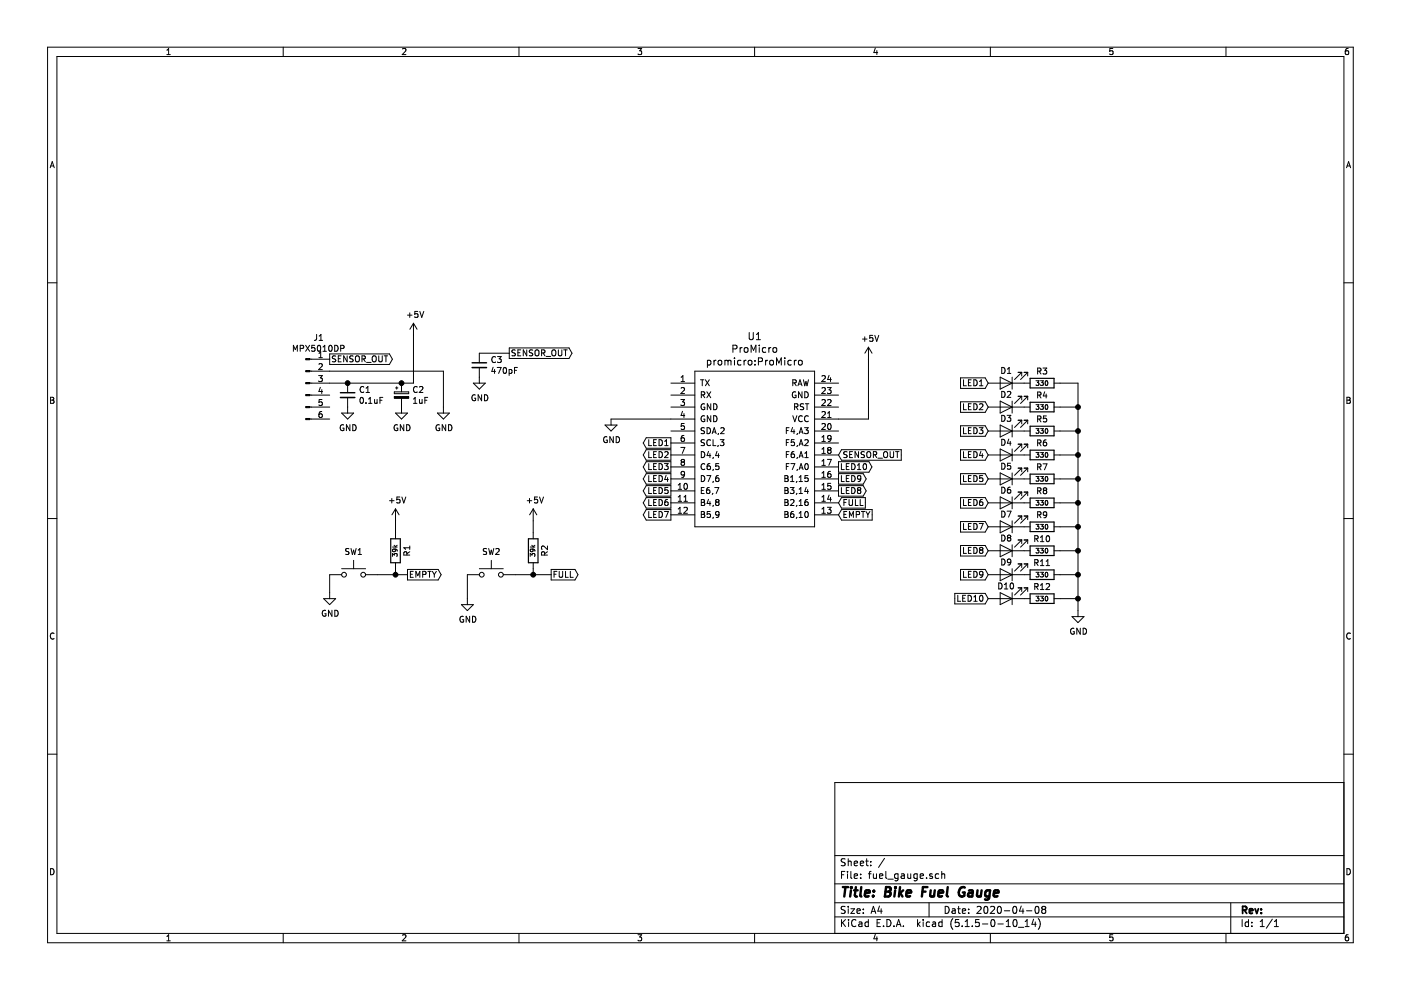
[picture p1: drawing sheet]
EESchema Schematic File Version 4
EELAYER 30 0
EELAYER END
$Descr A4 11693 8268
encoding utf-8
Sheet 1 1
Title "Bike Fuel Gauge"
Date "2020-04-08"
Rev ""
Comp ""
Comment1 ""
Comment2 ""
Comment3 ""
Comment4 ""
$EndDescr
$Comp
L Device:LED D1
U 1 1
P 8400 3200
F 0 "D1" H 8400 3100 50  0000 C CNN
F 1 "LED" H 8393 3036 50  0001 C CNN
F 2 "LED_THT:LED_Rectangular_W5.0mm_H2.0mm" H 8400 3200 50  0001 C CNN
F 3 "~" H 8400 3200 50  0001 C CNN
	1    8400 3200
	-1   0    0    1   
$EndComp
$Comp
L Device:R R3
U 1 1
P 8700 3200
F 0 "R3" V 8600 3200 50  0000 C CNN
F 1 "330" V 8700 3200 39  0000 C CNN
F 2 "Resistor_THT:R_Axial_DIN0207_L6.3mm_D2.5mm_P10.16mm_Horizontal" V 8630 3200 50  0001 C CNN
F 3 "~" H 8700 3200 50  0001 C CNN
	1    8700 3200
	0    1    1    0   
$EndComp
$Comp
L promicro:ProMicro U1
U 1 1
P 6300 3950
F 0 "U1" H 6300 5093 60  0000 C CNN
F 1 "ProMicro" H 6300 4987 60  0000 C CNN
F 2 "promicro:ProMicro" H 6300 4881 60  0000 C CNN
F 3 "" H 6400 2900 60  0000 C CNN
	1    6300 3950
	1    0    0    -1  
$EndComp
$Comp
L Switch:SW_Push SW2
U 1 1
P 4100 4800
F 0 "SW2" H 4100 4993 50  0000 C CNN
F 1 "SW_Push" H 4100 4994 50  0001 C CNN
F 2 "Button_Switch_THT:SW_PUSH_6mm_H5mm" H 4100 5000 50  0001 C CNN
F 3 "~" H 4100 5000 50  0001 C CNN
	1    4100 4800
	1    0    0    -1  
$EndComp
$Comp
L Connector:Conn_01x06_Male J1
U 1 1
P 2550 3200
F 0 "J1" H 2658 3581 50  0000 C CNN
F 1 "MPX5010DP" H 2658 3490 50  0000 C CNN
F 2 "" H 2550 3200 50  0001 C CNN
F 3 "~" H 2550 3200 50  0001 C CNN
	1    2550 3200
	1    0    0    -1  
$EndComp
$Comp
L power:GND #PWR0101
U 1 1
P 3700 3400
F 0 "#PWR0101" H 3700 3150 50  0001 C CNN
F 1 "GND" H 3705 3227 50  0000 C CNN
F 2 "" H 3700 3400 50  0001 C CNN
F 3 "" H 3700 3400 50  0001 C CNN
	1    3700 3400
	1    0    0    -1  
$EndComp
$Comp
L power:+5V #PWR0102
U 1 1
P 3450 2800
F 0 "#PWR0102" H 3450 2650 50  0001 C CNN
F 1 "+5V" H 3465 2973 50  0000 C CNN
F 2 "" H 3450 2800 50  0001 C CNN
F 3 "" H 3450 2800 50  0001 C CNN
	1    3450 2800
	1    0    0    -1  
$EndComp
Text GLabel 2750 3000 2    50   Output ~ 0
SENSOR_OUT
Wire Wire Line
	2750 3200 2900 3200
Wire Wire Line
	3450 3200 3450 2800
Text GLabel 4250 2950 2    50   Output ~ 0
SENSOR_OUT
$Comp
L power:GND #PWR0103
U 1 1
P 4000 3150
F 0 "#PWR0103" H 4000 2900 50  0001 C CNN
F 1 "GND" H 4005 2977 50  0000 C CNN
F 2 "" H 4000 3150 50  0001 C CNN
F 3 "" H 4000 3150 50  0001 C CNN
	1    4000 3150
	1    0    0    -1  
$EndComp
$Comp
L Device:C_Small C3
U 1 1
P 4000 3050
F 0 "C3" H 4092 3096 50  0000 L CNN
F 1 "470pF" H 4092 3005 50  0000 L CNN
F 2 "Capacitor_THT:C_Disc_D3.8mm_W2.6mm_P2.50mm" H 4000 3050 50  0001 C CNN
F 3 "~" H 4000 3050 50  0001 C CNN
	1    4000 3050
	1    0    0    -1  
$EndComp
Wire Wire Line
	4000 2950 4250 2950
$Comp
L Device:CP_Small C2
U 1 1
P 3350 3300
F 0 "C2" H 3438 3346 50  0000 L CNN
F 1 "1uF" H 3438 3255 50  0000 L CNN
F 2 "Capacitor_THT:C_Disc_D4.7mm_W2.5mm_P5.00mm" H 3350 3300 50  0001 C CNN
F 3 "~" H 3350 3300 50  0001 C CNN
	1    3350 3300
	1    0    0    -1  
$EndComp
$Comp
L Device:C_Small C1
U 1 1
P 2900 3300
F 0 "C1" H 2992 3346 50  0000 L CNN
F 1 "0.1uF" H 2992 3255 50  0000 L CNN
F 2 "Capacitor_THT:C_Disc_D3.8mm_W2.6mm_P2.50mm" H 2900 3300 50  0001 C CNN
F 3 "~" H 2900 3300 50  0001 C CNN
	1    2900 3300
	1    0    0    -1  
$EndComp
Connection ~ 2900 3200
$Comp
L power:GND #PWR0104
U 1 1
P 2900 3400
F 0 "#PWR0104" H 2900 3150 50  0001 C CNN
F 1 "GND" H 2905 3227 50  0000 C CNN
F 2 "" H 2900 3400 50  0001 C CNN
F 3 "" H 2900 3400 50  0001 C CNN
	1    2900 3400
	1    0    0    -1  
$EndComp
$Comp
L power:GND #PWR0105
U 1 1
P 3350 3400
F 0 "#PWR0105" H 3350 3150 50  0001 C CNN
F 1 "GND" H 3355 3227 50  0000 C CNN
F 2 "" H 3350 3400 50  0001 C CNN
F 3 "" H 3350 3400 50  0001 C CNN
	1    3350 3400
	1    0    0    -1  
$EndComp
Connection ~ 3350 3200
Wire Wire Line
	3350 3200 3450 3200
Wire Wire Line
	2900 3200 3350 3200
Wire Wire Line
	2750 3100 3700 3100
Wire Wire Line
	3700 3100 3700 3400
$Comp
L Device:LED D2
U 1 1
P 8400 3400
F 0 "D2" H 8400 3300 50  0000 C CNN
F 1 "LED" H 8393 3236 50  0001 C CNN
F 2 "LED_THT:LED_Rectangular_W5.0mm_H2.0mm" H 8400 3400 50  0001 C CNN
F 3 "~" H 8400 3400 50  0001 C CNN
	1    8400 3400
	-1   0    0    1   
$EndComp
$Comp
L Device:R R4
U 1 1
P 8700 3400
F 0 "R4" V 8600 3400 50  0000 C CNN
F 1 "330" V 8700 3400 39  0000 C CNN
F 2 "Resistor_THT:R_Axial_DIN0207_L6.3mm_D2.5mm_P10.16mm_Horizontal" V 8630 3400 50  0001 C CNN
F 3 "~" H 8700 3400 50  0001 C CNN
	1    8700 3400
	0    1    1    0   
$EndComp
$Comp
L Device:LED D3
U 1 1
P 8400 3600
F 0 "D3" H 8400 3500 50  0000 C CNN
F 1 "LED" H 8393 3436 50  0001 C CNN
F 2 "LED_THT:LED_Rectangular_W5.0mm_H2.0mm" H 8400 3600 50  0001 C CNN
F 3 "~" H 8400 3600 50  0001 C CNN
	1    8400 3600
	-1   0    0    1   
$EndComp
$Comp
L Device:R R5
U 1 1
P 8700 3600
F 0 "R5" V 8600 3600 50  0000 C CNN
F 1 "330" V 8700 3600 39  0000 C CNN
F 2 "Resistor_THT:R_Axial_DIN0207_L6.3mm_D2.5mm_P10.16mm_Horizontal" V 8630 3600 50  0001 C CNN
F 3 "~" H 8700 3600 50  0001 C CNN
	1    8700 3600
	0    1    1    0   
$EndComp
$Comp
L Device:LED D4
U 1 1
P 8400 3800
F 0 "D4" H 8400 3700 50  0000 C CNN
F 1 "LED" H 8393 3636 50  0001 C CNN
F 2 "LED_THT:LED_Rectangular_W5.0mm_H2.0mm" H 8400 3800 50  0001 C CNN
F 3 "~" H 8400 3800 50  0001 C CNN
	1    8400 3800
	-1   0    0    1   
$EndComp
$Comp
L Device:R R6
U 1 1
P 8700 3800
F 0 "R6" V 8600 3800 50  0000 C CNN
F 1 "330" V 8700 3800 39  0000 C CNN
F 2 "Resistor_THT:R_Axial_DIN0207_L6.3mm_D2.5mm_P10.16mm_Horizontal" V 8630 3800 50  0001 C CNN
F 3 "~" H 8700 3800 50  0001 C CNN
	1    8700 3800
	0    1    1    0   
$EndComp
$Comp
L Device:LED D5
U 1 1
P 8400 4000
F 0 "D5" H 8400 3900 50  0000 C CNN
F 1 "LED" H 8393 3836 50  0001 C CNN
F 2 "LED_THT:LED_Rectangular_W5.0mm_H2.0mm" H 8400 4000 50  0001 C CNN
F 3 "~" H 8400 4000 50  0001 C CNN
	1    8400 4000
	-1   0    0    1   
$EndComp
$Comp
L Device:R R7
U 1 1
P 8700 4000
F 0 "R7" V 8600 4000 50  0000 C CNN
F 1 "330" V 8700 4000 39  0000 C CNN
F 2 "Resistor_THT:R_Axial_DIN0207_L6.3mm_D2.5mm_P10.16mm_Horizontal" V 8630 4000 50  0001 C CNN
F 3 "~" H 8700 4000 50  0001 C CNN
	1    8700 4000
	0    1    1    0   
$EndComp
$Comp
L Device:LED D6
U 1 1
P 8400 4200
F 0 "D6" H 8400 4100 50  0000 C CNN
F 1 "LED" H 8393 4036 50  0001 C CNN
F 2 "LED_THT:LED_Rectangular_W5.0mm_H2.0mm" H 8400 4200 50  0001 C CNN
F 3 "~" H 8400 4200 50  0001 C CNN
	1    8400 4200
	-1   0    0    1   
$EndComp
$Comp
L Device:R R8
U 1 1
P 8700 4200
F 0 "R8" V 8600 4200 50  0000 C CNN
F 1 "330" V 8700 4200 39  0000 C CNN
F 2 "Resistor_THT:R_Axial_DIN0207_L6.3mm_D2.5mm_P10.16mm_Horizontal" V 8630 4200 50  0001 C CNN
F 3 "~" H 8700 4200 50  0001 C CNN
	1    8700 4200
	0    1    1    0   
$EndComp
$Comp
L Device:LED D7
U 1 1
P 8400 4400
F 0 "D7" H 8400 4300 50  0000 C CNN
F 1 "LED" H 8393 4236 50  0001 C CNN
F 2 "LED_THT:LED_Rectangular_W5.0mm_H2.0mm" H 8400 4400 50  0001 C CNN
F 3 "~" H 8400 4400 50  0001 C CNN
	1    8400 4400
	-1   0    0    1   
$EndComp
$Comp
L Device:R R9
U 1 1
P 8700 4400
F 0 "R9" V 8600 4400 50  0000 C CNN
F 1 "330" V 8700 4400 39  0000 C CNN
F 2 "Resistor_THT:R_Axial_DIN0207_L6.3mm_D2.5mm_P10.16mm_Horizontal" V 8630 4400 50  0001 C CNN
F 3 "~" H 8700 4400 50  0001 C CNN
	1    8700 4400
	0    1    1    0   
$EndComp
$Comp
L Device:LED D8
U 1 1
P 8400 4600
F 0 "D8" H 8400 4500 50  0000 C CNN
F 1 "LED" H 8393 4436 50  0001 C CNN
F 2 "LED_THT:LED_Rectangular_W5.0mm_H2.0mm" H 8400 4600 50  0001 C CNN
F 3 "~" H 8400 4600 50  0001 C CNN
	1    8400 4600
	-1   0    0    1   
$EndComp
$Comp
L Device:R R10
U 1 1
P 8700 4600
F 0 "R10" V 8600 4600 50  0000 C CNN
F 1 "330" V 8700 4600 39  0000 C CNN
F 2 "Resistor_THT:R_Axial_DIN0207_L6.3mm_D2.5mm_P10.16mm_Horizontal" V 8630 4600 50  0001 C CNN
F 3 "~" H 8700 4600 50  0001 C CNN
	1    8700 4600
	0    1    1    0   
$EndComp
$Comp
L Device:LED D9
U 1 1
P 8400 4800
F 0 "D9" H 8400 4700 50  0000 C CNN
F 1 "LED" H 8393 4636 50  0001 C CNN
F 2 "LED_THT:LED_Rectangular_W5.0mm_H2.0mm" H 8400 4800 50  0001 C CNN
F 3 "~" H 8400 4800 50  0001 C CNN
	1    8400 4800
	-1   0    0    1   
$EndComp
$Comp
L Device:R R11
U 1 1
P 8700 4800
F 0 "R11" V 8600 4800 50  0000 C CNN
F 1 "330" V 8700 4800 39  0000 C CNN
F 2 "Resistor_THT:R_Axial_DIN0207_L6.3mm_D2.5mm_P10.16mm_Horizontal" V 8630 4800 50  0001 C CNN
F 3 "~" H 8700 4800 50  0001 C CNN
	1    8700 4800
	0    1    1    0   
$EndComp
$Comp
L Device:LED D10
U 1 1
P 8400 5000
F 0 "D10" H 8400 4900 50  0000 C CNN
F 1 "LED" H 8393 4836 50  0001 C CNN
F 2 "LED_THT:LED_Rectangular_W5.0mm_H2.0mm" H 8400 5000 50  0001 C CNN
F 3 "~" H 8400 5000 50  0001 C CNN
	1    8400 5000
	-1   0    0    1   
$EndComp
$Comp
L Device:R R12
U 1 1
P 8700 5000
F 0 "R12" V 8600 5000 50  0000 C CNN
F 1 "330" V 8700 5000 39  0000 C CNN
F 2 "Resistor_THT:R_Axial_DIN0207_L6.3mm_D2.5mm_P10.16mm_Horizontal" V 8630 5000 50  0001 C CNN
F 3 "~" H 8700 5000 50  0001 C CNN
	1    8700 5000
	0    1    1    0   
$EndComp
$Comp
L power:GND #PWR0106
U 1 1
P 9000 5100
F 0 "#PWR0106" H 9000 4850 50  0001 C CNN
F 1 "GND" H 9005 4927 50  0000 C CNN
F 2 "" H 9000 5100 50  0001 C CNN
F 3 "" H 9000 5100 50  0001 C CNN
	1    9000 5100
	1    0    0    -1  
$EndComp
Wire Wire Line
	8850 3200 9000 3200
Wire Wire Line
	9000 3200 9000 3400
Wire Wire Line
	8850 3400 9000 3400
Connection ~ 9000 3400
Wire Wire Line
	9000 3400 9000 3600
Wire Wire Line
	8850 3600 9000 3600
Connection ~ 9000 3600
Wire Wire Line
	9000 3600 9000 3800
Wire Wire Line
	8850 3800 9000 3800
Connection ~ 9000 3800
Wire Wire Line
	9000 3800 9000 4000
Wire Wire Line
	8850 4000 9000 4000
Connection ~ 9000 4000
Wire Wire Line
	9000 4000 9000 4200
Wire Wire Line
	8850 4200 9000 4200
Connection ~ 9000 4200
Wire Wire Line
	9000 4200 9000 4400
Wire Wire Line
	8850 4400 9000 4400
Connection ~ 9000 4400
Wire Wire Line
	9000 4400 9000 4600
Wire Wire Line
	8850 4600 9000 4600
Connection ~ 9000 4600
Wire Wire Line
	9000 4600 9000 4800
Wire Wire Line
	8850 4800 9000 4800
Connection ~ 9000 4800
Wire Wire Line
	9000 4800 9000 5000
Wire Wire Line
	8850 5000 9000 5000
Connection ~ 9000 5000
Wire Wire Line
	9000 5000 9000 5100
Text GLabel 8250 3200 0    50   Input ~ 0
LED1
Text GLabel 8250 3400 0    50   Input ~ 0
LED2
Text GLabel 8250 3600 0    50   Input ~ 0
LED3
Text GLabel 8250 3800 0    50   Input ~ 0
LED4
Text GLabel 8250 4200 0    50   Input ~ 0
LED6
Text GLabel 8250 4400 0    50   Input ~ 0
LED7
Text GLabel 8250 4600 0    50   Input ~ 0
LED8
Text GLabel 8250 5000 0    50   Input ~ 0
LED10
Text GLabel 8250 4000 0    50   Input ~ 0
LED5
$Comp
L Device:R R2
U 1 1
P 4450 4600
F 0 "R2" V 4350 4600 50  0000 C CNN
F 1 "39k" V 4450 4600 39  0000 C CNN
F 2 "Resistor_THT:R_Axial_DIN0207_L6.3mm_D2.5mm_P10.16mm_Horizontal" V 4380 4600 50  0001 C CNN
F 3 "~" H 4450 4600 50  0001 C CNN
	1    4450 4600
	-1   0    0    1   
$EndComp
$Comp
L Switch:SW_Push SW1
U 1 1
P 2950 4800
F 0 "SW1" H 2950 4993 50  0000 C CNN
F 1 "SW_Push" H 2950 4994 50  0001 C CNN
F 2 "Button_Switch_THT:SW_PUSH_6mm_H5mm" H 2950 5000 50  0001 C CNN
F 3 "~" H 2950 5000 50  0001 C CNN
	1    2950 4800
	1    0    0    -1  
$EndComp
$Comp
L Device:R R1
U 1 1
P 3300 4600
F 0 "R1" V 3200 4600 50  0000 C CNN
F 1 "39k" V 3300 4600 39  0000 C CNN
F 2 "Resistor_THT:R_Axial_DIN0207_L6.3mm_D2.5mm_P10.16mm_Horizontal" V 3230 4600 50  0001 C CNN
F 3 "~" H 3300 4600 50  0001 C CNN
	1    3300 4600
	-1   0    0    1   
$EndComp
$Comp
L power:GND #PWR0107
U 1 1
P 2750 4950
F 0 "#PWR0107" H 2750 4700 50  0001 C CNN
F 1 "GND" H 2755 4777 50  0000 C CNN
F 2 "" H 2750 4950 50  0001 C CNN
F 3 "" H 2750 4950 50  0001 C CNN
	1    2750 4950
	1    0    0    -1  
$EndComp
$Comp
L power:GND #PWR0108
U 1 1
P 3900 5000
F 0 "#PWR0108" H 3900 4750 50  0001 C CNN
F 1 "GND" H 3905 4827 50  0000 C CNN
F 2 "" H 3900 5000 50  0001 C CNN
F 3 "" H 3900 5000 50  0001 C CNN
	1    3900 5000
	1    0    0    -1  
$EndComp
$Comp
L power:+5V #PWR0109
U 1 1
P 4450 4350
F 0 "#PWR0109" H 4450 4200 50  0001 C CNN
F 1 "+5V" H 4465 4523 50  0000 C CNN
F 2 "" H 4450 4350 50  0001 C CNN
F 3 "" H 4450 4350 50  0001 C CNN
	1    4450 4350
	1    0    0    -1  
$EndComp
$Comp
L power:+5V #PWR0110
U 1 1
P 3300 4350
F 0 "#PWR0110" H 3300 4200 50  0001 C CNN
F 1 "+5V" H 3315 4523 50  0000 C CNN
F 2 "" H 3300 4350 50  0001 C CNN
F 3 "" H 3300 4350 50  0001 C CNN
	1    3300 4350
	1    0    0    -1  
$EndComp
Text GLabel 3400 4800 2    50   Output ~ 0
EMPTY
Text GLabel 4600 4800 2    50   Output ~ 0
FULL
Wire Wire Line
	2750 4800 2750 4950
Wire Wire Line
	3150 4800 3300 4800
Wire Wire Line
	3300 4750 3300 4800
Connection ~ 3300 4800
Wire Wire Line
	3300 4800 3400 4800
Wire Wire Line
	3300 4450 3300 4350
Wire Wire Line
	3900 4800 3900 5000
Wire Wire Line
	4300 4800 4450 4800
Wire Wire Line
	4450 4750 4450 4800
Connection ~ 4450 4800
Wire Wire Line
	4450 4800 4600 4800
Wire Wire Line
	4450 4450 4450 4350
Text GLabel 5600 3700 0    50   Output ~ 0
LED1
Text GLabel 5600 3800 0    50   Output ~ 0
LED2
Text GLabel 5600 3900 0    50   Output ~ 0
LED3
Text GLabel 5600 4000 0    50   Output ~ 0
LED4
Text GLabel 5600 4100 0    50   Output ~ 0
LED5
Text GLabel 5600 4200 0    50   Output ~ 0
LED6
Text GLabel 5600 4300 0    50   Output ~ 0
LED7
Text GLabel 7000 4100 2    50   Output ~ 0
LED8
Text GLabel 8250 4800 0    50   Input ~ 0
LED9
Text GLabel 7000 4000 2    50   Output ~ 0
LED9
Text GLabel 7000 3900 2    50   Output ~ 0
LED10
Text GLabel 7000 3800 2    50   Input ~ 0
SENSOR_OUT
Text GLabel 7000 4300 2    50   Input ~ 0
EMPTY
Text GLabel 7000 4200 2    50   Input ~ 0
FULL
$Comp
L power:GND #PWR0111
U 1 1
P 5100 3500
F 0 "#PWR0111" H 5100 3250 50  0001 C CNN
F 1 "GND" H 5105 3327 50  0000 C CNN
F 2 "" H 5100 3500 50  0001 C CNN
F 3 "" H 5100 3500 50  0001 C CNN
	1    5100 3500
	1    0    0    -1  
$EndComp
Wire Wire Line
	5100 3500 5600 3500
$Comp
L power:+5V #PWR0112
U 1 1
P 7250 3000
F 0 "#PWR0112" H 7250 2850 50  0001 C CNN
F 1 "+5V" H 7265 3173 50  0000 C CNN
F 2 "" H 7250 3000 50  0001 C CNN
F 3 "" H 7250 3000 50  0001 C CNN
	1    7250 3000
	1    0    0    -1  
$EndComp
Wire Wire Line
	7000 3500 7250 3500
Wire Wire Line
	7250 3500 7250 3000
$EndSCHEMATC
